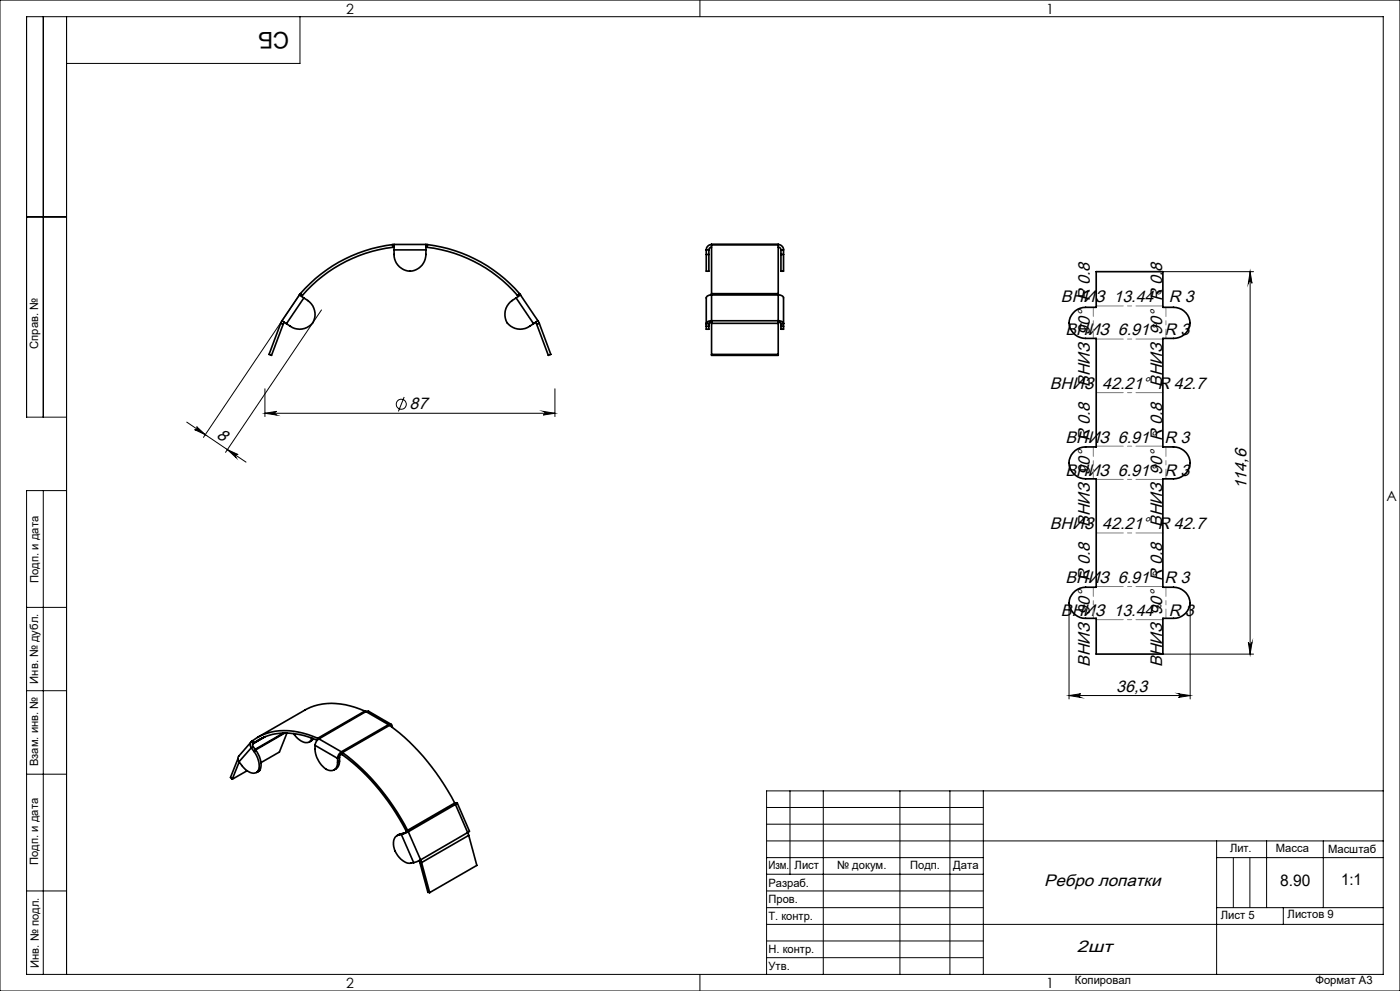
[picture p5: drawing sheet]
<svg xmlns="http://www.w3.org/2000/svg" width="420mm" height="297mm" viewBox="0 0 420 297" stroke-linecap="round" stroke-linejoin="round" font-family="sans-serif">
<g fill="none" stroke="#000" stroke-width=".3">
<path d="M0 0h420v297h-420zM13 5v120M20 5v287M90 5v14h-70M210 0v5M8 65h12M89.8 88.4l-28.8 42.7M96.4 92.9l-28.7 42.7M348.9 81.4h27.2M375 81.4l.6 3.5a.55 .55 0 0 0-.5-.5 .55 .55 0 0 0-.6 .5zM375 81.4v114.6M79.5 116.5v8.3"/>
<path d="M121.2 119l-1.7 4.3M166.5 116.5v8.3M20 125h-12v-120h407v287h-407v-145h12M56 126.5l17.8 12M59 127.9l2.6 2.4-3.2-1.5a.53 .53 0 0 0 .7-.2 .53 .53 0 0 0-.1-.7zM68.2 134.8l3.2 1.4a.55 .55 0 0 0-.7 .2 .55 .55 0 0 0 .1 .8zM79.5 123.9l3.5-.6a.55 .55 0 0 0-.5 .5 .55 .55 0 0 0 .5 .6zM79.5 123.9h87M163 123.3l3.5 .6-3.5 .5a.55 .55 0 0 0 .5-.6 .55 .55 0 0 0-.5-.5zM13 147v145M8 182h12M320.7 180.7v28.8"/>
<path d="M348.9 196h27.2M357 180.7v28.8M374.5 192.5a.55 .55 0 0 0 .6 .5 .55 .55 0 0 0 .5-.5l-.6 3.5zM8 207h12M320.7 208.5h36.3M320.7 208.5l3.5-.6a.55 .55 0 0 0-.5 .6 .55 .55 0 0 0 .5 .5zM353.6 207.9l3.4 .6-3.4 .5a.55 .55 0 0 0 .5-.5 .55 .55 0 0 0-.5-.6zM8 232h12M237 237v25M247 237v55M270 237v55M285 237v55"/>
<path d="M295 237v55M415 237h-185v55M230 257h65M230 242h65M230 247h65M230 252h185M365 252v40M365 257h50M370 257v15M375 257v15M380 252v20M397 252v20"/>
<path d="M8 267h12M230 262h65M230 267h65M230 272h65M230 277h185M365 272h50M385 272v5M210 292v5M230 282h65M230 287h65"/>
<circle cx="120.4" cy="121.1" r="1.51"/>
</g>
<path d="M328.9 91.7h20M328.9 117.7h20M328.9 101.6h20M348.9 133.7h-20M328.9 143.7h20M348.9 159.7h-20M348.9 175.8h-20M348.9 185.7h-20" fill="none" stroke="#808080" stroke-width=".3" stroke-dasharray="15.2 1.3 1.3 1.3" stroke-dashoffset="7.1"/>
<path d="M349.8 92.1v9.3M328 101.4v-9.3M349.8 176v9.3M328 185.3v-9.3" fill="none" stroke="#808080" stroke-width=".3" stroke-dasharray="15.2 1.3 1.3 1.3" stroke-dashoffset="12.5"/>
<path d="M349.8 133.9v9.6M328 143.5v-9.6" fill="none" stroke="#808080" stroke-width=".3" stroke-dasharray="15.2 1.3 1.3 1.3" stroke-dashoffset="12.4"/>
<g fill="#000">
<path d="M68.2 134.8l3.2 1.4a.55 .55 0 0 0-.7 .2 .55 .55 0 0 0 .1 .8zM59 127.9l2.6 2.4-3.2-1.5a.53 .53 0 0 0 .7-.2 .53 .53 0 0 0-.1-.7z"/>
<path d="M79.5 123.9l3.5-.6a.55 .55 0 0 0-.5 .5 .55 .55 0 0 0 .5 .6zM163 123.3l3.5 .6-3.5 .5a.55 .55 0 0 0 .5-.6 .55 .55 0 0 0-.5-.5z"/>
<path d="M374.5 192.5a.55 .55 0 0 0 .6 .5 .55 .55 0 0 0 .5-.5l-.6 3.5zM375 81.4l.6 3.5a.55 .55 0 0 0-.5-.5 .55 .55 0 0 0-.6 .5z"/>
<path d="M320.7 208.5l3.5-.6a.55 .55 0 0 0-.5 .6 .55 .55 0 0 0 .5 .5zM353.6 207.9l3.4 .6-3.4 .5a.55 .55 0 0 0 .5-.5 .55 .55 0 0 0-.5-.6z"/>
</g>
<g fill="none" stroke="#000" stroke-width=".5">
<path d="M117.8 73.3a43.7 43.7 0 0 0-27.7 14.7M117.8 73.3l.1 .8M117.9 74.1a42.6 42.6 0 0 0-27.2 14.4M118.2 74.9a5.2 5.2 0 0 0 5.5 6.3 5.3 5.3 0 0 0 4.1-6.3M118.2 73.3v1.6M118.2 74.1h-.3M118.2 73.3h-.4M118.2 74.9h9.6M118.2 73.3h9.6M127.8 73.3v1.6M127.8 73.3h.4M127.8 74.1h.3"/>
<path d="M128.1 74.1a42.6 42.6 0 0 1 27.2 14.4M128.2 73.3a43.7 43.7 0 0 1 27.7 14.7M128.2 73.3l-.1 .8M211.9 76.3v5h.8v-5M211.9 74.9h.8M211.9 74.9v1.4M211.9 76.3h.8M212.7 74.9v1.4M213.5 73.3v14.7M213.5 73.3h.1M213.5 74.1l-.6 .2-.2 .6M213.5 73.3a1.63 1.63 0 0 0-1.6 1.6"/>
<path d="M213.5 73.3h20M233.5 73.3v14.7M233.5 73.3h.1M233.5 74.1l.4 .1 .4 .7M233.5 73.3a1.63 1.63 0 0 1 1.6 1.6M234.3 76.3v5h.8v-5M234.3 74.9h.8M234.3 74.9v1.4M234.3 76.3h.8M235.1 74.9v1.4M84.2 96.9l.7 .3M84.2 96.9l-3.5 9.3 .8 .3 3.4-9.3"/>
<path d="M84.6 96.1l1.3 .9M84.6 96.1l-.4 .8M85.3 96.6l-.4 .6M89.8 88.4l1.4 .9M89.8 88.4l-5.2 7.7M90.1 88l-.3 .4M90.1 88l.6 .5M90.7 88.5l-.2 .3M91.2 89.3a5.1 5.1 0 0 1 2.1 8 5.3 5.3 0 0 1-7.4-.3M91.2 89.3l-5.3 7.7M154.8 89.3a5.1 5.1 0 0 0-2.2 8 5.3 5.3 0 0 0 7.5-.3M154.8 89.3l5.3 7.7"/>
<path d="M155.3 88.5l.2 .3M155.9 88l.2 .4M155.9 88l-.6 .5M156.1 88.4l-1.3 .9M156.1 88.4l5.3 7.7M160.7 96.6l.3 .6M161.4 96.1l-1.3 .9M161.4 96.1l.4 .8M161.8 96.9l-.8 .3M161.8 96.9l3.4 9.3-.7 .3-3.5-9.3M211.9 97.8v.9h.8v-.9M211.9 97.8h.8"/>
<path d="M212.7 97v.8M213.5 96.1v.8M213.5 96.1a1.36 1.36 0 0 0-1.6 .9h.8M213.5 88.4a1.36 1.36 0 0 0-1.6 .9v8.5M213.5 96.6l-.6 .1-.2 .3M213.5 88v.4M213.5 96.9v9.6h20v-9.6M213.5 88.4v7.7M213.5 96.9h20M213.5 96.1h20M213.5 88.4h20M213.5 88h20"/>
<path d="M233.5 96.1v.8M233.5 88.4a1.36 1.36 0 0 1 1.6 .9v8.5M233.5 96.1a1.36 1.36 0 0 1 1.6 .9h-.8M233.5 96.6l.5 .1 .3 .3M233.5 88v.4M233.5 88.4v7.7M234.3 97.8v.9h.8v-.9M234.3 97.8h.8M234.3 97v.8M328.9 81.4h20v10.7a8.3 8.3 0 0 1 6.2 1.1 4.6 4.6 0 0 1 1.5 5.2 4.6 4.6 0 0 1-4.6 3h-3.1v32.5a8.2 8.2 0 0 1 6.3 1.1 4.7 4.7 0 0 1 1.5 5.4 4.7 4.7 0 0 1-4.7 3.1h-3.1v32.5a8 8 0 0 1 6.2 1.1 4.6 4.6 0 0 1 1.5 5.2 4.6 4.6 0 0 1-4.6 3h-3.1v10.7h-20v-10.7a7.9 7.9 0 0 1-6.3-1 4.6 4.6 0 0 1-1.5-5.3 4.6 4.6 0 0 1 4.6-3h3.2v-32.5a8 8 0 0 1-6.4-1.1 4.7 4.7 0 0 1-1.4-5.4 4.7 4.7 0 0 1 4.6-3.1h3.2v-32.5a8.3 8.3 0 0 1-6.3-1 4.6 4.6 0 0 1-1.5-5.3 4.6 4.6 0 0 1 4.6-3h3.2zM213.5 106.2h20M85 219.7l-8.4 4.9"/>
<path d="M85.5 219.7l-8.8 5.1M86.1 219.7l-2.3 5.7-5.5 3.2M88.1 219.8a4.4 4.4 0 0 0 4.7 2.6l.3-.3M109.5 213.1l.3 .2M109.5 213.1a20.5 20.5 0 0 0-17.5-.6l-14.7 8.5M109.5 213.1l-14.2 8.2M109.8 213.3l.8-.1 6.8 3.9M109.8 213.3l-14.1 8.1M109.8 213.3l6.8 3.9M116.6 217.2l.3 .2M116.6 217.2a.69 .69 0 0 1 .8-.1 .69 .69 0 0 1 .3 .7M116.6 217.2l-14.2 8.1"/>
<path d="M116.9 217.4a66.6 66.6 0 0 1 19.5 23.3M116.9 217.4l-14.2 8.1M117.7 217.8l-.1 .1M117.7 217.8v.2M71.4 227.4l-2.3 5.6 .6 .5M71.7 228.3a6 6 0 0 0 4.4 3.4l1.2-.4M71.8 228.3l-2.1 5.2M74.1 231l-4.4 2.5M75.3 222.4l-3.8 4.3-.1 .8 .3 .8M75.4 224.1l-3.7 4.2M75.4 224.1l.8 1.1M75.6 222.2a1.34 1.34 0 0 0-.2 1.9"/>
<path d="M75.6 222.2l.5 .6M75.8 222l-.2 .2M75.8 222l.4 .7M76 223.8l-.6 .3M76 223.8l.8 1.1M76.1 222.8a.61 .61 0 0 0-.1 1M76.1 222.8l-.3 .3M76.2 225.2a5.8 5.8 0 0 1 1.1 6.1M76.2 222.7l-.1 .1M76.8 224.9a5.8 5.8 0 0 1 1.1 6.1M76.8 224.9l-.6 .3M77.9 231l-.9 .5"/>
<path d="M77.9 231l-.6 .3M79.3 220.9l-3.1 1.8M79.6 220.8l-3.5 2M93.5 221.2l-.4 .9M93.7 221.8l-.8 .6M93.7 221.8l-.6 .3M93.9 221.4l-.2 .4M94.5 223.4a7.4 7.4 0 0 0 4.3 7.5 2.08 2.08 0 0 0 2.5-2.5M94.5 223.4l6.8 3.9M95.1 221.9a19 19 0 0 0-17.9 .1l-1 .7M95.3 221.3l.4 .1M95.3 221.3a20.5 20.5 0 0 0-17.4-.6l-2.1 1.3"/>
<path d="M95.3 221.3l.1 .3M95.7 221.4a2.59 2.59 0 0 0-1.2 2M95.7 221.4l6.7 3.9M101.3 227.3v1.1M101.8 228.1l-.1 1.1-.4 .7-1 .8M101.8 227l-.5 .3M101.8 227v1.1M101.8 228.1l-.5 .3M102.4 225.3a2.42 2.42 0 0 0-1.1 2M102.4 226l-.6 1M102.4 226l.3 .2M102.4 225.3l.3 .2"/>
<path d="M102.4 225.3v.7M102.7 226.2a65 65 0 0 1 19.1 22.8M102.7 225.5a67.2 67.2 0 0 1 19.6 23.3M102.7 225.5v.7M119.6 250.3a2.67 2.67 0 0 0-1.5 3.4 6.3 6.3 0 0 0 4.7 5l1.3-.2M120.2 249.9l-1.1 .6M120.2 249.9l-.6 .4M120.4 250.1l3.7 8.4M120.4 250.1l-.8 .2M121 249.8l-.6 .3M121 249.8l-.8 .1M121.8 249l.2 .3"/>
<path d="M122 249.3l-1 .5M122.3 248.8l.2 .5M122.3 248.8l-.5 .2M122.5 249.3l-2.1 .8M122.5 249.3l3.7 8.4M122.5 249.3h-.5M125.8 257.9l.1 .5M125.9 258.4l2.5 9 .5 .1M125.9 258.4l.6 .1M126.2 257.7l-2.1 .8M126.2 257.7l.3 .8M126.5 258.5l2.4 9"/>
<path d="M136.4 240.7l.2 .4M136.4 240.7l-14.1 8.1M136.6 241.1l-14.1 8.2M136.6 241.1l3.7 8.4M136.8 240.6l.4 .1-.6 .4M136.8 240.6l-.3 .2M136.8 240.6l-.3 .1M137.2 240.6l3.6 8.5-.5 .4M140.3 249.5l.3 .9M140.3 249.5l-14.1 8.2M140.6 250.4l2.5 9-14.2 8.1M140.6 250.4l-14.1 8.1"/>
</g>
<text font-size="6.9" x="86.8" y="9.5" transform="rotate(-180 86.8 9.5)">СБ</text>
<g font-size="5">
<text x="318.3" y="90.6">ВНИЗ 13.44° R 3</text>
<text x="319.6" y="100.5">ВНИЗ 6.91° R 3</text>
<text x="315" y="116.6">ВНИЗ 42.21° R 42.7</text>
<text x="326.9" y="116" transform="rotate(-90 326.9 116)">ВНИЗ 90° R 0.8</text>
<text x="348.7" y="116" transform="rotate(-90 348.7 116)">ВНИЗ 90° R 0.8</text>
<text x="122.9" y="122.7">87</text>
<text x="64.7" y="131" transform="rotate(34 64.7 131)">8</text>
<text x="319.6" y="132.6">ВНИЗ 6.91° R 3</text>
<text x="319.6" y="142.6">ВНИЗ 6.91° R 3</text>
<text x="374" y="146.7" transform="rotate(-90 374 146.7)">114,6</text>
<text x="314.9" y="158.6">ВНИЗ 42.21° R 42.7</text>
<text x="326.9" y="158" transform="rotate(-90 326.9 158)">ВНИЗ 90° R 0.8</text>
<text x="348.7" y="158" transform="rotate(-90 348.7 158)">ВНИЗ 90° R 0.8</text>
<text x="319.6" y="174.7">ВНИЗ 6.91° R 3</text>
<text x="318.3" y="184.6">ВНИЗ 13.44° R 3</text>
<text x="326.9" y="199.9" transform="rotate(-90 326.9 199.9)">ВНИЗ 90° R 0.8</text>
<text x="348.7" y="199.9" transform="rotate(-90 348.7 199.9)">ВНИЗ 90° R 0.8</text>
<text x="334.9" y="207.4">36,3</text>
<text x="313.2" y="265.5">Ребро лопатки</text>
<text x="323.1" y="285.5">2шт</text>
</g>
<g font-size="4.8">
<text x="384" y="265.6">8.90</text>
<text x="402.3" y="265.3">1:1</text>
</g>
<g font-size="4.2">
<text x="103.8" y="4.2">2</text>
<text x="313.8" y="4.2">1</text>
<text x="415.9" y="150.2">A</text>
<text x="103.8" y="296.2">2</text>
<text x="313.8" y="296.2">1</text>
</g>
<g font-size="3.4">
<text x="11.5" y="104.5" transform="rotate(-90 11.5 104.5)">Справ. №</text>
<text x="11.6" y="174.7" transform="rotate(-90 11.6 174.7)">Подп. и дата</text>
<text x="11.4" y="204.9" transform="rotate(-90 11.4 204.9)">Инв. № дубл.</text>
<text x="11.4" y="229.6" transform="rotate(-90 11.4 229.6)">Взам. инв. №</text>
<text x="369" y="255.5">Лит.</text>
<text x="382.8" y="255.5">Масса</text>
<text x="398.4" y="255.6">Масштаб</text>
<text x="11.4" y="259.2" transform="rotate(-90 11.4 259.2)">Подп. и дата</text>
<text x="230.5" y="260.5">Изм.</text>
<text x="238.4" y="260.4">Лист</text>
<text x="251.1" y="260.4">№ докум.</text>
<text x="273" y="260.4">Подп.</text>
<text x="286" y="260.4">Дата</text>
<text x="230.5" y="265.7">Разраб.</text>
<text x="230.5" y="275.7">Т. контр.</text>
<text x="230.6" y="270.7">Пров.</text>
<text x="366.2" y="275.3">Лист 5</text>
<text x="386.3" y="275.2">Листов 9</text>
<text x="230.6" y="285.7">Н. контр.</text>
<text x="11.6" y="290" transform="rotate(-90 11.6 290)">Инв. № подл.</text>
<text x="230.6" y="290.7">Утв.</text>
<text x="322.5" y="295">Копировал</text>
<text x="394.6" y="295">Формат А3</text>
</g>
</svg>
